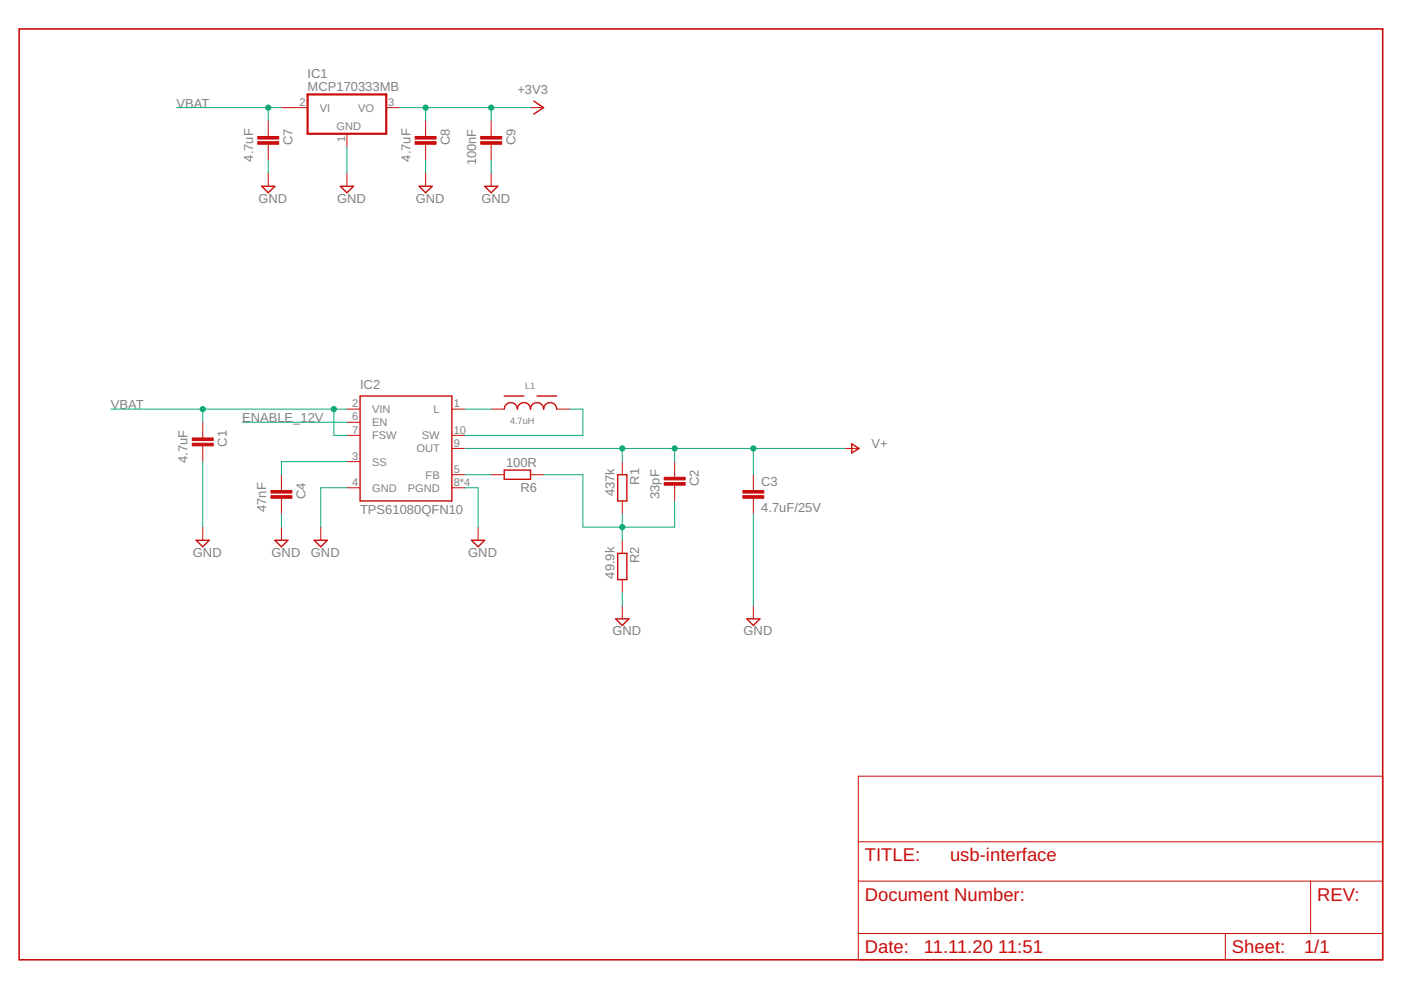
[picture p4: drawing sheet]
<svg xmlns="http://www.w3.org/2000/svg" width="297mm" height="210mm" viewBox="0 0 297 210" stroke-linecap="round" stroke-linejoin="round" font-family="sans-serif">
<path d="M4.1 6.1h289.1v197.4h-289.1z" fill="none" stroke="#c90d0c" stroke-width=".34"/>
<g fill="none" stroke="#c90d0c" stroke-width=".21">
<path d="M56.9 25.6v3.3M56.9 30.6v3.3M56.9 36.7v2.8M59.7 22.8h5.5M73.6 28.4v2.8M73.6 36.7v2.8M81.9 22.8h2.8M90.2 25.6v3.3M90.2 30.6v3.3M90.2 36.7v2.8M104.1 25.6v3.3M104.1 30.6v3.3"/>
<path d="M104.1 36.7v2.8M112.5 22.8h2.8M43 89.5v3.4M43 94.5v3.4M73.6 86.7h2.7M73.6 89.5h2.7M73.6 92.3h2.7M73.6 97.9h2.7M95.8 95.1h2.8M95.8 86.7h2.8M95.8 92.3h2.8M104.1 86.7h2.8"/>
<path d="M118 86.7h2.8M131.9 97.9v2.7M143 97.9v3.3M179.2 95.1h2.8M43 111.8v2.8M59.7 100.6v3.4M59.7 105.6v3.4M59.7 111.8v2.8M68 111.8v2.8M73.6 103.4h2.7M95.8 100.6h2.8M95.8 103.4h2.8"/>
<path d="M101.4 111.8v2.8M104.1 100.6h2.8M112.5 100.6h2.8M131.9 106.2v2.8M131.9 114.6v2.7M143 102.9v3.3M159.7 100.6v3.4M159.7 105.6v3.4M131.9 122.9v2.8M131.9 128.4v2.8M159.7 128.4v2.8M182 164.6h111.2v38.9h-111.2z"/>
<path d="M182 178.5h111.2M182 186.8h111.2M182 197.9h111.2M259.8 197.9v5.6M277.9 186.8v11.1"/>
</g>
<path d="M65.2 20h16.7v8.4h-16.7z" fill="none" stroke="#c90d0c" stroke-width=".47"/>
<g fill="#c90d0c" stroke="#c90d0c" stroke-width=".21">
<path d="M54.7 30h4.4v.6h-4.4z"/>
<path d="M54.7 28.9h4.4v.6h-4.4z"/>
<path d="M88 30h4.5v.6h-4.5z"/>
<path d="M88 28.9h4.5v.6h-4.5z"/>
<path d="M101.9 30h4.5v.6h-4.5z"/>
<path d="M101.9 28.9h4.5v.6h-4.5z"/>
<path d="M40.8 94h4.4v.5h-4.4z"/>
<path d="M40.8 92.9h4.4v.5h-4.4z"/>
<path d="M140.8 102.3h4.5v.6h-4.5z"/>
<path d="M140.8 101.2h4.5v.5h-4.5z"/>
<path d="M57.4 105.1h4.5v.5h-4.5z"/>
<path d="M57.4 104h4.5v.5h-4.5z"/>
<path d="M157.5 105.1h4.4v.5h-4.4z"/>
<path d="M157.5 104h4.4v.5h-4.4z"/>
</g>
<g fill="none" stroke="#c90d0c" stroke-width=".3">
<path d="M55.5 39.5h2.8l-1.4 1.4zM72.2 39.5h2.8l-1.4 1.4zM88.9 39.5h2.7l-1.4 1.4zM102.7 39.5h2.8l-1.4 1.4zM113.2 21.4l2.1 1.4-2.1 1.4M76.3 84h19.5v22.2h-19.5zM106.9 86.7a1.4 1.4 0 0 1 1.4-1.3 1.4 1.4 0 0 1 1.4 1.3 1.39 1.39 0 0 1 1.4-1.3 1.39 1.39 0 0 1 1.4 1.3 1.39 1.39 0 0 1 1.4-1.3 1.39 1.39 0 0 1 1.4 1.3 1.39 1.39 0 0 1 1.3-1.3 1.39 1.39 0 0 1 1.4 1.3M106.9 99.7h5.6v1.9h-5.6zM106.9 84h4.2M113.9 84h4.1M180.6 94.1l1.5 1-1.5 1zM41.6 114.6h2.8l-1.4 1.3z"/>
<path d="M58.3 114.6h2.7l-1.3 1.3zM66.6 114.6h2.8l-1.4 1.3zM100 114.6h2.7l-1.3 1.3zM131 100.6h1.9v5.6h-1.9zM131 117.3h1.9v5.6h-1.9zM130.5 131.2h2.8l-1.4 1.4zM158.3 131.2h2.8l-1.4 1.4z"/>
</g>
<g fill="none" stroke="#0dab76" stroke-width=".21">
<path d="M37.4 22.8h22.3M56.9 22.8v2.8M56.9 33.9v2.8M73.6 31.2v5.5M84.7 22.8h27.8M90.2 22.8v2.8M90.2 33.9v2.8M104.1 22.8v2.8M104.1 33.9v2.8M23.5 86.7h50.1M43 86.7v2.8M43 97.9v13.9"/>
<path d="M51.3 89.5h22.3M70.8 86.7v5.6h2.8M73.6 97.9h-13.9v2.7M98.6 86.7h5.5M98.6 95.1h80.6M120.8 86.7h2.8v5.6h-25M131.9 95.1v2.8M143 95.1v2.8M159.7 95.1v5.5M59.7 109v2.8M73.6 103.4h-5.6v8.4M98.6 103.4h2.8v8.4"/>
<path d="M98.6 100.6h5.5M115.3 100.6h8.3v11.2h19.4v-5.6M131.9 109v5.6M159.7 109v19.4M131.9 125.7v2.7"/>
</g>
<g fill="#0dab76" stroke="#0dab76" stroke-width=".21">
<circle cx="104.1" cy="22.8" r=".55"/>
<circle cx="90.2" cy="22.8" r=".55"/>
<circle cx="56.9" cy="22.8" r=".55"/>
<circle cx="43" cy="86.7" r=".55"/>
<circle cx="70.8" cy="86.7" r=".55"/>
<circle cx="131.9" cy="95.1" r=".55"/>
<circle cx="143" cy="95.1" r=".55"/>
<circle cx="159.7" cy="95.1" r=".55"/>
<circle cx="131.9" cy="111.8" r=".55"/>
</g>
<g font-size="3.9" fill="#c90d0c">
<text x="183.4" y="182.6">TITLE:</text>
<text x="201.4" y="182.6">usb-interface</text>
<text x="183.4" y="191">Document Number:</text>
<text x="279.3" y="191">REV:</text>
<text x="183.4" y="202.1">Date:</text>
<text x="195.9" y="202.1">11.11.20</text>
<text x="211.6" y="202.1">11:51</text>
<text x="261.2" y="202.1">Sheet:</text>
<text x="276.5" y="202.1">1/1</text>
</g>
<g font-size="2.8" fill="#808080">
<text x="65.2" y="16.6">IC1</text>
<text x="37.4" y="22.8">VBAT</text>
<text x="65.2" y="19.3">MCP170333MB</text>
<text x="109.7" y="20">+3V3</text>
<text x="53.7" y="34.3" transform="rotate(-90 53.7 34.3)">4.7uF</text>
<text x="62" y="30.8" transform="rotate(-90 62 30.8)">C7</text>
<text x="87" y="34.3" transform="rotate(-90 87 34.3)">4.7uF</text>
<text x="95.4" y="30.8" transform="rotate(-90 95.4 30.8)">C8</text>
<text x="100.9" y="35.1" transform="rotate(-90 100.9 35.1)">100nF</text>
<text x="109.3" y="30.8" transform="rotate(-90 109.3 30.8)">C9</text>
<text x="54.8" y="43">GND</text>
<text x="71.5" y="43">GND</text>
<text x="88.2" y="43">GND</text>
<text x="102.1" y="43">GND</text>
<text x="76.3" y="82.6">IC2</text>
<text x="23.5" y="86.7">VBAT</text>
<text x="51.3" y="89.5">ENABLE_12V</text>
<text x="48.1" y="94.7" transform="rotate(-90 48.1 94.7)">C1</text>
<text x="184.8" y="95.1">V+</text>
<text x="39.8" y="98.2" transform="rotate(-90 39.8 98.2)">4.7uF</text>
<text x="107.3" y="99">100R</text>
<text x="64.8" y="105.8" transform="rotate(-90 64.8 105.8)">C4</text>
<text x="110.4" y="104.2">R6</text>
<text x="130.3" y="105.2" transform="rotate(-90 130.3 105.2)">437k</text>
<text x="135.5" y="102.8" transform="rotate(-90 135.5 102.8)">R1</text>
<text x="139.9" y="105.8" transform="rotate(-90 139.9 105.8)">33pF</text>
<text x="148.2" y="103" transform="rotate(-90 148.2 103)">C2</text>
<text x="161.4" y="103">C3</text>
<text x="56.5" y="108.6" transform="rotate(-90 56.5 108.6)">47nF</text>
<text x="76.3" y="109">TPS61080QFN10</text>
<text x="161.4" y="108.6">4.7uF/25V</text>
<text x="40.9" y="118">GND</text>
<text x="57.6" y="118">GND</text>
<text x="65.9" y="118">GND</text>
<text x="99.3" y="118">GND</text>
<text x="135.5" y="119.4" transform="rotate(-90 135.5 119.4)">R2</text>
<text x="130.3" y="122.7" transform="rotate(-90 130.3 122.7)">49.9k</text>
<text x="129.8" y="134.7">GND</text>
<text x="157.6" y="134.7">GND</text>
</g>
<g font-size="2.3" fill="#808080">
<text x="63.5" y="22.4">2</text>
<text x="67.8" y="23.6">VI</text>
<text x="76" y="23.7">VO</text>
<text x="82.3" y="22.4">3</text>
<text x="71.3" y="27.5">GND</text>
<text x="73.2" y="30.1" transform="rotate(-90 73.2 30.1)">1</text>
<text x="74.6" y="86.4">2</text>
<text x="74.6" y="89.1">6</text>
<text x="78.9" y="87.6">VIN</text>
<text x="91.9" y="87.6">L</text>
<text x="96.2" y="86.4">1</text>
<text x="74.6" y="91.9">7</text>
<text x="78.9" y="90.4">EN</text>
<text x="78.9" y="93.1">FSW</text>
<text x="88.3" y="95.9">OUT</text>
<text x="89.5" y="93.1">SW</text>
<text x="96.2" y="94.7">9</text>
<text x="96.2" y="91.9">10</text>
<text x="74.6" y="97.5">3</text>
<text x="78.9" y="98.7">SS</text>
<text x="90.2" y="101.5">FB</text>
<text x="96.2" y="100.3">5</text>
<text x="74.6" y="103">4</text>
<text x="78.9" y="104.3">GND</text>
<text x="86.4" y="104.3">PGND</text>
<text x="96.2" y="103">8*4</text>
</g>
<g font-size="1.9" fill="#808080">
<text x="111.3" y="82.6">L1</text>
<text x="108.1" y="89.8">4.7uH</text>
</g>
</svg>
